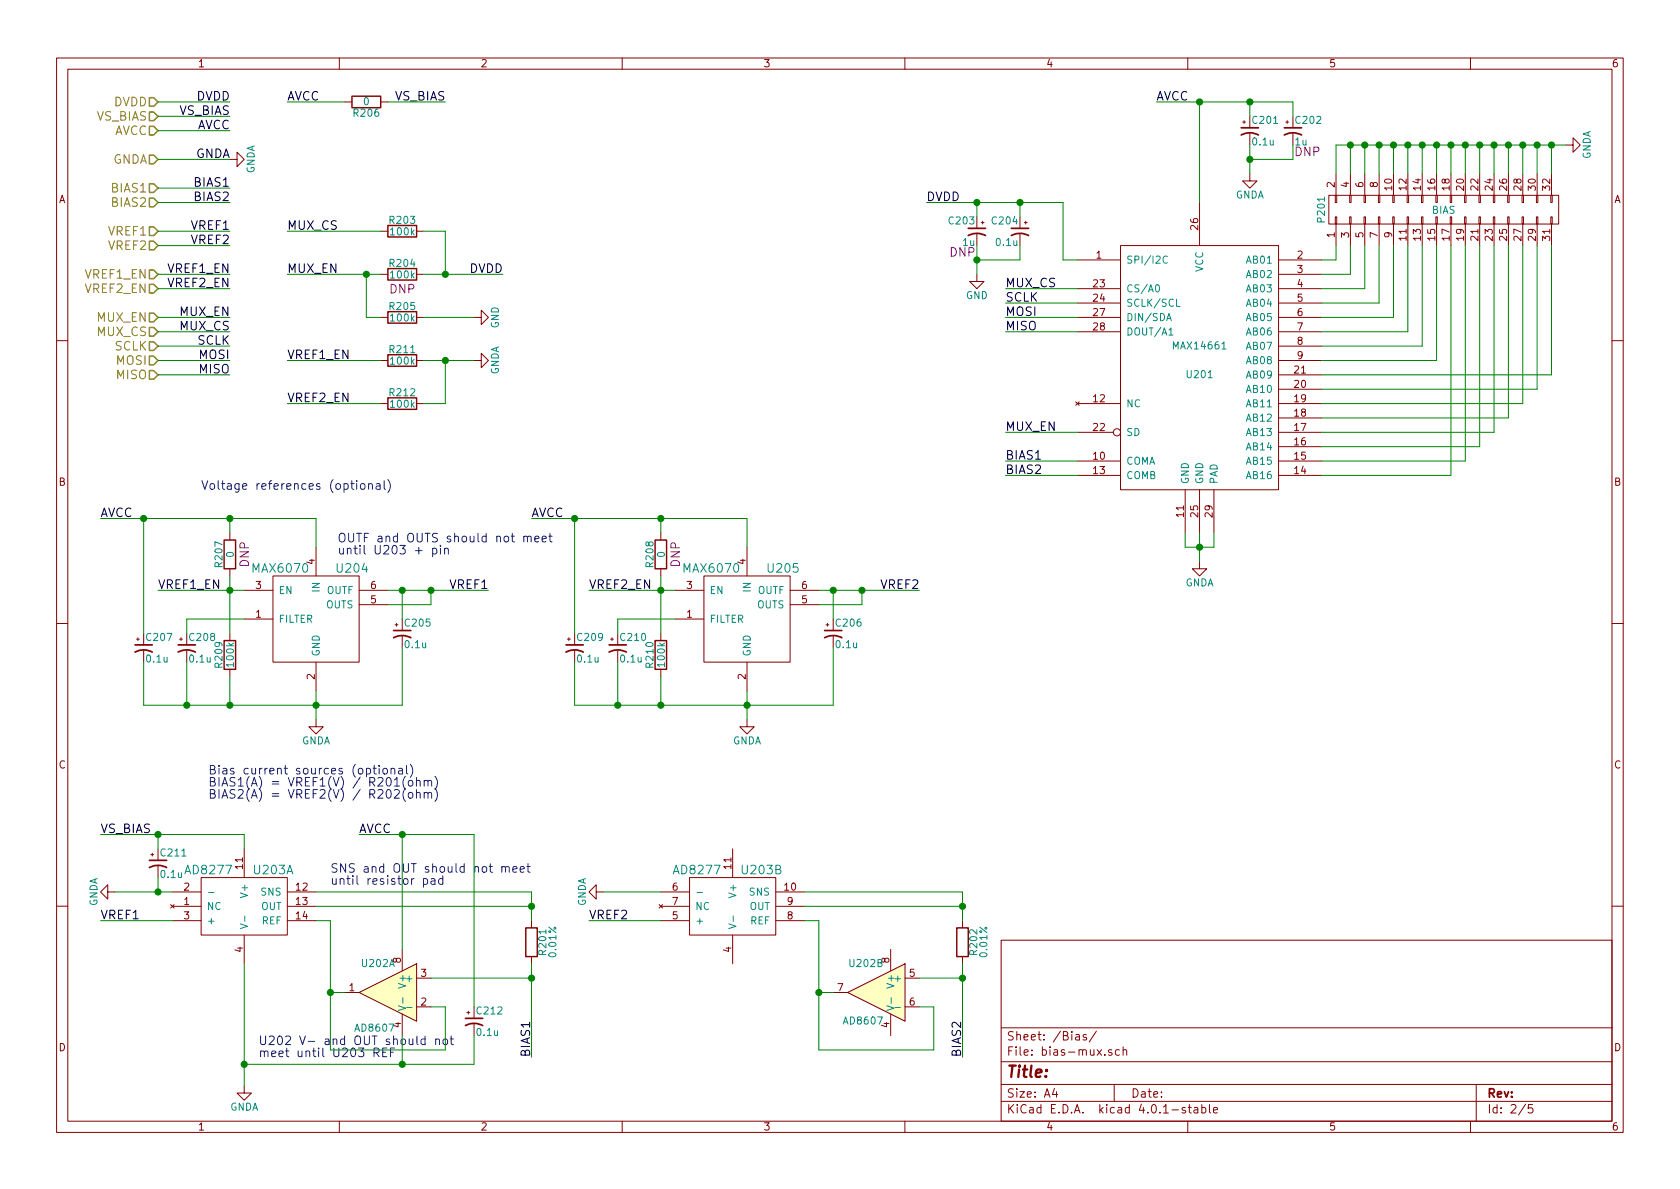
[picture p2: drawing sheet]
EESchema Schematic File Version 2
LIBS:power
LIBS:device
LIBS:transistors
LIBS:conn
LIBS:linear
LIBS:regul
LIBS:74xx
LIBS:cmos4000
LIBS:adc-dac
LIBS:memory
LIBS:xilinx
LIBS:microcontrollers
LIBS:dsp
LIBS:microchip
LIBS:analog_switches
LIBS:motorola
LIBS:texas
LIBS:intel
LIBS:audio
LIBS:interface
LIBS:digital-audio
LIBS:philips
LIBS:display
LIBS:cypress
LIBS:siliconi
LIBS:opto
LIBS:atmel
LIBS:contrib
LIBS:valves
LIBS:analog_devices
LIBS:stm32
LIBS:project
LIBS:maxim
LIBS:rfcom
LIBS:thermistor-measurement-board-cache
EELAYER 25 0
EELAYER END
$Descr A4 11693 8268
encoding utf-8
Sheet 2 5
Title ""
Date ""
Rev ""
Comp ""
Comment1 ""
Comment2 ""
Comment3 ""
Comment4 ""
$EndDescr
Text HLabel 1100 2300 0    60   Input ~ 0
MUX_CS
Text HLabel 1100 2400 0    60   Input ~ 0
SCLK
Text HLabel 1100 2500 0    60   Input ~ 0
MOSI
Text HLabel 1100 2600 0    60   Input ~ 0
MISO
Text HLabel 1100 2200 0    60   Input ~ 0
MUX_EN
Text HLabel 1100 1300 0    60   Input ~ 0
BIAS1
Text HLabel 1100 1400 0    60   Input ~ 0
BIAS2
Text HLabel 1100 900  0    60   Input ~ 0
AVCC
Text HLabel 1100 700  0    60   Input ~ 0
DVDD
Text HLabel 1100 1100 0    60   Input ~ 0
GNDA
Text Label 8050 700  0    60   ~ 0
AVCC
Text Label 6450 1400 0    60   ~ 0
DVDD
Text Label 7000 2000 0    60   ~ 0
MUX_CS
Text Label 7000 2100 0    60   ~ 0
SCLK
Text Label 7000 2300 0    60   ~ 0
MISO
Text Label 7000 2200 0    60   ~ 0
MOSI
Text Label 7000 3000 0    60   ~ 0
MUX_EN
Text Label 7000 3200 0    60   ~ 0
BIAS1
Text Label 7000 3300 0    60   ~ 0
BIAS2
$Comp
L GNDA #PWR08
U 1 1
P 8350 3900
F 0 "#PWR08" H 8350 3650 50  0001 C CNN
F 1 "GNDA" H 8350 3750 50  0000 C CNN
F 2 "" H 8350 3900 50  0000 C CNN
F 3 "" H 8350 3900 50  0000 C CNN
	1    8350 3900
	1    0    0    -1  
$EndComp
$Comp
L MAX14661 U201
U 1 1
P 8350 2500
F 0 "U201" H 8350 2400 50  0000 C CNN
F 1 "MAX14661" H 8350 2600 50  0000 C CNN
F 2 "project:Maxim_90-0035" H 8350 2500 50  0001 C CNN
F 3 "Beyond-the-rail 16:2 multiplexer" H 8350 2300 50  0001 C CNN
	1    8350 2500
	1    0    0    -1  
$EndComp
Text Label 1600 700  2    60   ~ 0
DVDD
Text Label 1600 900  2    60   ~ 0
AVCC
Text Label 1600 1100 2    60   ~ 0
GNDA
Text Label 1600 1300 2    60   ~ 0
BIAS1
Text Label 1600 1400 2    60   ~ 0
BIAS2
Text Label 1600 2200 2    60   ~ 0
MUX_EN
Text Label 1600 2300 2    60   ~ 0
MUX_CS
Text Label 1600 2400 2    60   ~ 0
SCLK
Text Label 1600 2500 2    60   ~ 0
MOSI
Text Label 1600 2600 2    60   ~ 0
MISO
$Comp
L GNDA #PWR09
U 1 1
P 1600 1100
F 0 "#PWR09" H 1600 850 50  0001 C CNN
F 1 "GNDA" H 1600 950 50  0000 C CNN
F 2 "" H 1600 1100 50  0000 C CNN
F 3 "" H 1600 1100 50  0000 C CNN
	1    1600 1100
	0    -1   -1   0   
$EndComp
$Comp
L GNDA #PWR010
U 1 1
P 10900 1000
F 0 "#PWR010" H 10900 750 50  0001 C CNN
F 1 "GNDA" H 10900 850 50  0000 C CNN
F 2 "" H 10900 1000 50  0000 C CNN
F 3 "" H 10900 1000 50  0000 C CNN
	1    10900 1000
	0    -1   -1   0   
$EndComp
$Comp
L CP1_Small C201
U 1 1
P 8700 900
F 0 "C201" H 8710 970 50  0000 L CNN
F 1 "0.1u" H 8710 820 50  0000 L CNN
F 2 "Capacitors_SMD:C_0402" H 8700 900 50  0001 C CNN
F 3 "" H 8700 900 50  0000 C CNN
	1    8700 900 
	1    0    0    -1  
$EndComp
$Comp
L GNDA #PWR011
U 1 1
P 8700 1200
F 0 "#PWR011" H 8700 950 50  0001 C CNN
F 1 "GNDA" H 8700 1050 50  0000 C CNN
F 2 "" H 8700 1200 50  0000 C CNN
F 3 "" H 8700 1200 50  0000 C CNN
	1    8700 1200
	1    0    0    -1  
$EndComp
$Comp
L CP1_Small C202
U 1 1
P 9000 900
F 0 "C202" H 9010 970 50  0000 L CNN
F 1 "1u" H 9010 820 50  0000 L CNN
F 2 "Capacitors_SMD:C_0603" H 9000 900 50  0001 C CNN
F 3 "" H 9000 900 50  0000 C CNN
F 4 "DNP" H 9100 750 60  0000 C CNN "Note"
	1    9000 900 
	1    0    0    -1  
$EndComp
$Comp
L R R205
U 1 1
P 2800 2200
F 0 "R205" V 2880 2200 50  0000 C CNN
F 1 "100k" V 2800 2200 50  0000 C CNN
F 2 "Resistors_SMD:R_0603" V 2730 2200 50  0001 C CNN
F 3 "" H 2800 2200 50  0000 C CNN
	1    2800 2200
	0    -1   -1   0   
$EndComp
$Comp
L R R204
U 1 1
P 2800 1900
F 0 "R204" V 2880 1900 50  0000 C CNN
F 1 "100k" V 2800 1900 50  0000 C CNN
F 2 "Resistors_SMD:R_0603" V 2730 1900 50  0001 C CNN
F 3 "" H 2800 1900 50  0000 C CNN
F 4 "DNP" V 2700 1900 60  0000 C CNN "Note"
	1    2800 1900
	0    1    -1   0   
$EndComp
Text Label 3500 1900 2    60   ~ 0
DVDD
Text Label 2000 1900 0    60   ~ 0
MUX_EN
$Comp
L R R203
U 1 1
P 2800 1600
F 0 "R203" V 2880 1600 50  0000 C CNN
F 1 "100k" V 2800 1600 50  0000 C CNN
F 2 "Resistors_SMD:R_0603" V 2730 1600 50  0001 C CNN
F 3 "" H 2800 1600 50  0000 C CNN
	1    2800 1600
	0    -1   -1   0   
$EndComp
Text Label 2000 1600 0    60   ~ 0
MUX_CS
$Comp
L CONN_02X16 P201
U 1 1
P 10050 1450
F 0 "P201" H 10050 2300 50  0000 C CNN
F 1 "BIAS" V 10050 1450 50  0000 C CNN
F 2 "Pin_Headers:Pin_Header_Straight_2x16" H 10050 350 50  0001 C CNN
F 3 "" H 10050 350 50  0000 C CNN
	1    10050 1450
	0    -1   -1   0   
$EndComp
$Comp
L CP1_Small C204
U 1 1
P 7100 1600
F 0 "C204" H 7110 1670 50  0000 L CNN
F 1 "0.1u" H 7110 1520 50  0000 L CNN
F 2 "Capacitors_SMD:C_0402" H 7100 1600 50  0001 C CNN
F 3 "" H 7100 1600 50  0000 C CNN
	1    7100 1600
	-1   0    0    -1  
$EndComp
$Comp
L CP1_Small C203
U 1 1
P 6800 1600
F 0 "C203" H 6810 1670 50  0000 L CNN
F 1 "1u" H 6810 1520 50  0000 L CNN
F 2 "Capacitors_SMD:C_0603" H 6800 1600 50  0001 C CNN
F 3 "" H 6800 1600 50  0000 C CNN
F 4 "DNP" H 6900 1450 60  0000 C CNN "Note"
	1    6800 1600
	-1   0    0    -1  
$EndComp
$Comp
L GND #PWR012
U 1 1
P 3300 2200
F 0 "#PWR012" H 3300 1950 50  0001 C CNN
F 1 "GND" H 3300 2050 50  0000 C CNN
F 2 "" H 3300 2200 50  0000 C CNN
F 3 "" H 3300 2200 50  0000 C CNN
	1    3300 2200
	0    -1   -1   0   
$EndComp
$Comp
L GND #PWR013
U 1 1
P 6800 1900
F 0 "#PWR013" H 6800 1650 50  0001 C CNN
F 1 "GND" H 6800 1750 50  0000 C CNN
F 2 "" H 6800 1900 50  0000 C CNN
F 3 "" H 6800 1900 50  0000 C CNN
	1    6800 1900
	1    0    0    -1  
$EndComp
$Comp
L LM358 U202
U 1 1
P 2700 6900
F 0 "U202" H 2650 7100 50  0000 L CNN
F 1 "AD8607" H 2650 6650 50  0000 L CNN
F 2 "Housings_SSOP:MSOP-8_3x3mm_Pitch0.65mm" H 2700 6900 50  0001 C CNN
F 3 "" H 2700 6900 50  0000 C CNN
	1    2700 6900
	-1   0    0    -1  
$EndComp
$Comp
L AD8277 U203
U 1 1
P 1700 6300
F 0 "U203" H 1900 6550 60  0000 C CNN
F 1 "AD8277" H 1450 6550 60  0000 C CNN
F 2 "Housings_SOIC:SOIC-14_3.9x8.7mm_Pitch1.27mm" H 1700 6250 60  0001 C CNN
F 3 "" H 1700 6250 60  0000 C CNN
	1    1700 6300
	1    0    0    -1  
$EndComp
$Comp
L R R201
U 1 1
P 3700 6550
F 0 "R201" V 3780 6550 50  0000 C CNN
F 1 "0.01%" V 3850 6550 50  0000 C CNN
F 2 "Resistors_SMD:R_0603" V 3630 6550 50  0001 C CNN
F 3 "" H 3700 6550 50  0000 C CNN
	1    3700 6550
	1    0    0    -1  
$EndComp
Text Label 3700 7350 1    60   ~ 0
BIAS1
Text Label 700  6400 0    60   ~ 0
VREF1
$Comp
L GNDA #PWR014
U 1 1
P 800 6200
F 0 "#PWR014" H 800 5950 50  0001 C CNN
F 1 "GNDA" H 800 6050 50  0000 C CNN
F 2 "" H 800 6200 50  0000 C CNN
F 3 "" H 800 6200 50  0000 C CNN
	1    800  6200
	0    1    1    0   
$EndComp
$Comp
L GNDA #PWR015
U 1 1
P 1700 7550
F 0 "#PWR015" H 1700 7300 50  0001 C CNN
F 1 "GNDA" H 1700 7400 50  0000 C CNN
F 2 "" H 1700 7550 50  0000 C CNN
F 3 "" H 1700 7550 50  0000 C CNN
	1    1700 7550
	1    0    0    -1  
$EndComp
Text Label 700  5800 0    60   ~ 0
VS_BIAS
$Comp
L LM358 U202
U 2 1
P 6100 6900
F 0 "U202" H 6050 7100 50  0000 L CNN
F 1 "AD8607" H 6050 6700 50  0000 L CNN
F 2 "Housings_SSOP:MSOP-8_3x3mm_Pitch0.65mm" H 6100 6900 50  0001 C CNN
F 3 "" H 6100 6900 50  0000 C CNN
	2    6100 6900
	-1   0    0    -1  
$EndComp
$Comp
L AD8277 U203
U 2 1
P 5100 6300
F 0 "U203" H 5300 6550 60  0000 C CNN
F 1 "AD8277" H 4850 6550 60  0000 C CNN
F 2 "Housings_SOIC:SOIC-14_3.9x8.7mm_Pitch1.27mm" H 5100 6250 60  0001 C CNN
F 3 "" H 5100 6250 60  0000 C CNN
	2    5100 6300
	1    0    0    -1  
$EndComp
$Comp
L R R202
U 1 1
P 6700 6550
F 0 "R202" V 6780 6550 50  0000 C CNN
F 1 "0.01%" V 6850 6550 50  0000 C CNN
F 2 "Resistors_SMD:R_0603" V 6630 6550 50  0001 C CNN
F 3 "" H 6700 6550 50  0000 C CNN
	1    6700 6550
	1    0    0    -1  
$EndComp
Text Label 6700 7350 1    60   ~ 0
BIAS2
Text Label 4100 6400 0    60   ~ 0
VREF2
$Comp
L GNDA #PWR016
U 1 1
P 4200 6200
F 0 "#PWR016" H 4200 5950 50  0001 C CNN
F 1 "GNDA" H 4200 6050 50  0000 C CNN
F 2 "" H 4200 6200 50  0000 C CNN
F 3 "" H 4200 6200 50  0000 C CNN
	1    4200 6200
	0    1    1    0   
$EndComp
Text Notes 1450 5550 0    60   ~ 0
Bias current sources (optional)\nBIAS1(A) = VREF1(V) / R201(ohm)\nBIAS2(A) = VREF2(V) / R202(ohm)
Text HLabel 1100 1600 0    60   Input ~ 0
VREF1
Text HLabel 1100 1700 0    60   Input ~ 0
VREF2
Text Label 1600 1600 2    60   ~ 0
VREF1
Text Label 1600 1700 2    60   ~ 0
VREF2
Text Notes 2300 6150 0    60   ~ 0
SNS and OUT should not meet\nuntil resistor pad
Text Label 1600 800  2    60   ~ 0
VS_BIAS
Text HLabel 1100 800  0    60   Input ~ 0
VS_BIAS
Text Label 3400 4100 2    60   ~ 0
VREF1
Text HLabel 1100 1900 0    60   Input ~ 0
VREF1_EN
Text HLabel 1100 2000 0    60   Input ~ 0
VREF2_EN
Text Label 1600 1900 2    60   ~ 0
VREF1_EN
Text Label 1600 2000 2    60   ~ 0
VREF2_EN
Text Notes 2350 3850 0    60   ~ 0
OUTF and OUTS should not meet\nuntil U203 + pin
$Comp
L CP1_Small C205
U 1 1
P 2800 4400
F 0 "C205" H 2810 4470 50  0000 L CNN
F 1 "0.1u" H 2810 4320 50  0000 L CNN
F 2 "Capacitors_SMD:C_0402" H 2800 4400 50  0001 C CNN
F 3 "" H 2800 4400 50  0000 C CNN
	1    2800 4400
	1    0    0    -1  
$EndComp
$Comp
L CP1_Small C208
U 1 1
P 1300 4500
F 0 "C208" H 1310 4570 50  0000 L CNN
F 1 "0.1u" H 1310 4420 50  0000 L CNN
F 2 "Capacitors_SMD:C_0402" H 1300 4500 50  0001 C CNN
F 3 "" H 1300 4500 50  0000 C CNN
	1    1300 4500
	1    0    0    -1  
$EndComp
$Comp
L CP1_Small C207
U 1 1
P 1000 4500
F 0 "C207" H 1010 4570 50  0000 L CNN
F 1 "0.1u" H 1010 4420 50  0000 L CNN
F 2 "Capacitors_SMD:C_0402" H 1000 4500 50  0001 C CNN
F 3 "" H 1000 4500 50  0000 C CNN
	1    1000 4500
	1    0    0    -1  
$EndComp
Text Label 1100 4100 0    60   ~ 0
VREF1_EN
$Comp
L R R207
U 1 1
P 1600 3850
F 0 "R207" V 1680 3850 50  0000 C CNN
F 1 "0" V 1600 3850 50  0000 C CNN
F 2 "Resistors_SMD:R_0402" V 1530 3850 50  0001 C CNN
F 3 "" H 1600 3850 50  0000 C CNN
F 4 "DNP" V 1500 3850 60  0000 C CNN "Note"
	1    1600 3850
	-1   0    0    1   
$EndComp
Text Notes 1400 3400 0    60   ~ 0
Voltage references (optional)
Text Label 700  3600 0    60   ~ 0
AVCC
$Comp
L R R209
U 1 1
P 1600 4550
F 0 "R209" V 1680 4550 50  0000 C CNN
F 1 "100k" V 1600 4550 50  0000 C CNN
F 2 "Resistors_SMD:R_0402" V 1530 4550 50  0001 C CNN
F 3 "" H 1600 4550 50  0000 C CNN
	1    1600 4550
	-1   0    0    1   
$EndComp
Text Label 6400 4100 2    60   ~ 0
VREF2
$Comp
L MAX6070 U205
U 1 1
P 5200 4300
F 0 "U205" H 5450 4650 60  0000 C CNN
F 1 "MAX6070" H 4950 4650 60  0000 C CNN
F 2 "project:Maxim_90-0175" H 5200 4400 60  0001 C CNN
F 3 "" H 5200 4400 60  0000 C CNN
	1    5200 4300
	1    0    0    -1  
$EndComp
$Comp
L CP1_Small C206
U 1 1
P 5800 4400
F 0 "C206" H 5810 4470 50  0000 L CNN
F 1 "0.1u" H 5810 4320 50  0000 L CNN
F 2 "Capacitors_SMD:C_0402" H 5800 4400 50  0001 C CNN
F 3 "" H 5800 4400 50  0000 C CNN
	1    5800 4400
	1    0    0    -1  
$EndComp
$Comp
L CP1_Small C210
U 1 1
P 4300 4500
F 0 "C210" H 4310 4570 50  0000 L CNN
F 1 "0.1u" H 4310 4420 50  0000 L CNN
F 2 "Capacitors_SMD:C_0402" H 4300 4500 50  0001 C CNN
F 3 "" H 4300 4500 50  0000 C CNN
	1    4300 4500
	1    0    0    -1  
$EndComp
$Comp
L CP1_Small C209
U 1 1
P 4000 4500
F 0 "C209" H 4010 4570 50  0000 L CNN
F 1 "0.1u" H 4010 4420 50  0000 L CNN
F 2 "Capacitors_SMD:C_0402" H 4000 4500 50  0001 C CNN
F 3 "" H 4000 4500 50  0000 C CNN
	1    4000 4500
	1    0    0    -1  
$EndComp
Text Label 4100 4100 0    60   ~ 0
VREF2_EN
$Comp
L R R208
U 1 1
P 4600 3850
F 0 "R208" V 4680 3850 50  0000 C CNN
F 1 "0" V 4600 3850 50  0000 C CNN
F 2 "Resistors_SMD:R_0402" V 4530 3850 50  0001 C CNN
F 3 "" H 4600 3850 50  0000 C CNN
F 4 "DNP" V 4500 3850 60  0000 C CNN "Note"
	1    4600 3850
	-1   0    0    1   
$EndComp
Text Label 3700 3600 0    60   ~ 0
AVCC
$Comp
L R R210
U 1 1
P 4600 4550
F 0 "R210" V 4680 4550 50  0000 C CNN
F 1 "100k" V 4600 4550 50  0000 C CNN
F 2 "Resistors_SMD:R_0402" V 4530 4550 50  0001 C CNN
F 3 "" H 4600 4550 50  0000 C CNN
	1    4600 4550
	-1   0    0    1   
$EndComp
$Comp
L GNDA #PWR017
U 1 1
P 2200 5000
F 0 "#PWR017" H 2200 4750 50  0001 C CNN
F 1 "GNDA" H 2200 4850 50  0000 C CNN
F 2 "" H 2200 5000 50  0000 C CNN
F 3 "" H 2200 5000 50  0000 C CNN
	1    2200 5000
	1    0    0    -1  
$EndComp
$Comp
L GNDA #PWR018
U 1 1
P 5200 5000
F 0 "#PWR018" H 5200 4750 50  0001 C CNN
F 1 "GNDA" H 5200 4850 50  0000 C CNN
F 2 "" H 5200 5000 50  0000 C CNN
F 3 "" H 5200 5000 50  0000 C CNN
	1    5200 5000
	1    0    0    -1  
$EndComp
$Comp
L MAX6070 U204
U 1 1
P 2200 4300
F 0 "U204" H 2450 4650 60  0000 C CNN
F 1 "MAX6070" H 1950 4650 60  0000 C CNN
F 2 "project:Maxim_90-0175" H 2200 4400 60  0001 C CNN
F 3 "" H 2200 4400 60  0000 C CNN
	1    2200 4300
	1    0    0    -1  
$EndComp
Text Notes 1800 7350 0    60   ~ 0
U202 V- and OUT should not\nmeet until U203 REF
$Comp
L CP1_Small C211
U 1 1
P 1100 6000
F 0 "C211" H 1110 6070 50  0000 L CNN
F 1 "0.1u" H 1110 5920 50  0000 L CNN
F 2 "Capacitors_SMD:C_0402" H 1100 6000 50  0001 C CNN
F 3 "" H 1100 6000 50  0000 C CNN
	1    1100 6000
	1    0    0    -1  
$EndComp
$Comp
L CP1_Small C212
U 1 1
P 3300 7100
F 0 "C212" H 3310 7170 50  0000 L CNN
F 1 "0.1u" H 3310 7020 50  0000 L CNN
F 2 "Capacitors_SMD:C_0402" H 3300 7100 50  0001 C CNN
F 3 "" H 3300 7100 50  0000 C CNN
	1    3300 7100
	1    0    0    -1  
$EndComp
Text Label 2500 5800 0    60   ~ 0
AVCC
Connection ~ 3000 4100
Wire Wire Line
	3000 4100 3000 4200
Wire Wire Line
	3000 4200 2700 4200
Wire Wire Line
	1600 2000 1100 2000
Wire Wire Line
	1600 1900 1100 1900
Wire Wire Line
	2700 4100 3400 4100
Wire Wire Line
	2500 5800 3300 5800
Wire Wire Line
	1100 800  1600 800 
Wire Wire Line
	1600 1700 1100 1700
Wire Wire Line
	1600 1600 1100 1600
Wire Wire Line
	6500 7000 6400 7000
Wire Wire Line
	6500 7300 6500 7000
Wire Wire Line
	4200 6200 4600 6200
Wire Wire Line
	4100 6400 4600 6400
Connection ~ 5700 6900
Wire Wire Line
	5700 7300 6500 7300
Wire Wire Line
	5700 6900 5800 6900
Wire Wire Line
	5700 6400 5700 7300
Wire Wire Line
	5600 6400 5700 6400
Connection ~ 6700 6300
Wire Wire Line
	6700 6200 5600 6200
Wire Wire Line
	6700 6300 5600 6300
Wire Wire Line
	6700 6200 6700 6400
Connection ~ 6700 6800
Wire Wire Line
	6700 6800 6400 6800
Wire Wire Line
	6700 6700 6700 7350
Wire Wire Line
	3100 7000 3000 7000
Wire Wire Line
	3100 7300 3100 7000
Wire Wire Line
	1700 5800 1700 5900
Wire Wire Line
	700  5800 1700 5800
Wire Wire Line
	2800 5800 2800 6600
Connection ~ 1700 7400
Wire Wire Line
	2800 7400 2800 7200
Wire Wire Line
	1700 7400 3300 7400
Wire Wire Line
	1700 6700 1700 7550
Wire Wire Line
	800  6200 1200 6200
Wire Wire Line
	700  6400 1200 6400
Connection ~ 2300 6900
Wire Wire Line
	2300 7300 3100 7300
Wire Wire Line
	2300 6900 2400 6900
Wire Wire Line
	2300 6400 2300 7300
Wire Wire Line
	2200 6400 2300 6400
Connection ~ 3700 6300
Wire Wire Line
	3700 6200 2200 6200
Wire Wire Line
	3700 6300 2200 6300
Wire Wire Line
	3700 6200 3700 6400
Connection ~ 3700 6800
Wire Wire Line
	3700 6800 3000 6800
Wire Wire Line
	3700 6700 3700 7350
Wire Wire Line
	10800 2600 10800 1700
Wire Wire Line
	10700 2700 10700 1700
Wire Wire Line
	10600 2800 10600 1700
Wire Wire Line
	10500 2900 10500 1700
Wire Wire Line
	10300 3100 10300 1700
Wire Wire Line
	10100 3300 10100 1700
Wire Wire Line
	10000 2500 10000 1700
Wire Wire Line
	9900 2400 9900 1700
Wire Wire Line
	9800 2300 9800 1700
Wire Wire Line
	9700 2200 9700 1700
Wire Wire Line
	9600 2100 9600 1700
Wire Wire Line
	9500 1700 9500 2000
Wire Wire Line
	9400 1900 9400 1700
Wire Wire Line
	9300 1800 9300 1700
Wire Wire Line
	9200 2600 10800 2600
Wire Wire Line
	9200 2700 10700 2700
Wire Wire Line
	9200 2800 10600 2800
Wire Wire Line
	9200 2900 10500 2900
Wire Wire Line
	9200 1800 9300 1800
Wire Wire Line
	9200 1900 9400 1900
Wire Wire Line
	9500 2000 9200 2000
Wire Wire Line
	9600 2100 9200 2100
Wire Wire Line
	9700 2200 9200 2200
Wire Wire Line
	9800 2300 9200 2300
Wire Wire Line
	9900 2400 9200 2400
Wire Wire Line
	10000 2500 9200 2500
Wire Wire Line
	9200 3100 10300 3100
Wire Wire Line
	9200 3300 10100 3300
Connection ~ 7100 1400
Wire Wire Line
	7400 1800 7500 1800
Wire Wire Line
	7400 1400 7400 1800
Connection ~ 6800 1800
Wire Wire Line
	7100 1800 6800 1800
Connection ~ 6800 1400
Wire Wire Line
	7100 1400 7100 1500
Wire Wire Line
	7100 1700 7100 1800
Wire Wire Line
	6800 1700 6800 1900
Wire Wire Line
	6450 1400 7400 1400
Wire Wire Line
	6800 1500 6800 1400
Wire Wire Line
	2650 1600 2000 1600
Connection ~ 3100 1900
Wire Wire Line
	3100 1600 3100 1900
Wire Wire Line
	2950 1600 3100 1600
Connection ~ 2550 1900
Wire Wire Line
	2550 2200 2550 1900
Wire Wire Line
	2650 2200 2550 2200
Wire Wire Line
	2950 1900 3500 1900
Wire Wire Line
	2950 2200 3300 2200
Wire Wire Line
	2000 1900 2650 1900
Connection ~ 8700 700 
Wire Wire Line
	9000 700  9000 800 
Connection ~ 8700 1100
Wire Wire Line
	9000 1100 9000 1000
Wire Wire Line
	8700 1100 9000 1100
Wire Wire Line
	8700 1000 8700 1200
Connection ~ 8350 700 
Wire Wire Line
	8700 700  8700 800 
Connection ~ 9400 1000
Connection ~ 9500 1000
Connection ~ 9600 1000
Connection ~ 9700 1000
Connection ~ 9800 1000
Connection ~ 9900 1000
Connection ~ 10000 1000
Connection ~ 10100 1000
Connection ~ 10200 1000
Connection ~ 10300 1000
Connection ~ 10400 1000
Connection ~ 10500 1000
Connection ~ 10600 1000
Connection ~ 10700 1000
Connection ~ 10800 1000
Wire Wire Line
	9300 1000 10900 1000
Wire Wire Line
	10800 1000 10800 1200
Wire Wire Line
	10700 1000 10700 1200
Wire Wire Line
	10600 1000 10600 1200
Wire Wire Line
	10500 1000 10500 1200
Wire Wire Line
	10400 1000 10400 1200
Wire Wire Line
	10300 1000 10300 1200
Wire Wire Line
	10200 1000 10200 1200
Wire Wire Line
	10100 1000 10100 1200
Wire Wire Line
	10000 1000 10000 1200
Wire Wire Line
	9900 1000 9900 1200
Wire Wire Line
	9800 1000 9800 1200
Wire Wire Line
	9700 1000 9700 1200
Wire Wire Line
	9600 1000 9600 1200
Wire Wire Line
	9500 1000 9500 1200
Wire Wire Line
	9400 1200 9400 1000
Wire Wire Line
	9300 1200 9300 1000
Wire Wire Line
	1600 1400 1100 1400
Wire Wire Line
	1600 1300 1100 1300
Wire Wire Line
	1600 2200 1100 2200
Wire Wire Line
	1600 2600 1100 2600
Wire Wire Line
	1100 2500 1600 2500
Wire Wire Line
	1600 2400 1100 2400
Wire Wire Line
	1600 2300 1100 2300
Wire Wire Line
	1600 1100 1100 1100
Wire Wire Line
	1600 900  1100 900 
Wire Wire Line
	1100 700  1600 700 
Connection ~ 8350 3800
Wire Wire Line
	8450 3800 8450 3700
Wire Wire Line
	8350 3700 8350 3900
Wire Wire Line
	8250 3800 8450 3800
Wire Wire Line
	8250 3700 8250 3800
Wire Wire Line
	7500 3200 7000 3200
Wire Wire Line
	7000 3300 7500 3300
Wire Wire Line
	7000 3000 7500 3000
Wire Wire Line
	7000 2300 7500 2300
Wire Wire Line
	7000 2200 7500 2200
Wire Wire Line
	7000 2100 7500 2100
Wire Wire Line
	7000 2000 7500 2000
Wire Wire Line
	8350 700  8350 1400
Wire Wire Line
	8050 700  9000 700 
Wire Wire Line
	1100 4100 1700 4100
Wire Wire Line
	700  3600 2200 3600
Wire Wire Line
	2200 3600 2200 3800
Wire Wire Line
	1300 4400 1300 4300
Wire Wire Line
	1300 4300 1700 4300
Wire Wire Line
	1000 4400 1000 3600
Wire Wire Line
	1000 4600 1000 4900
Wire Wire Line
	1000 4900 2800 4900
Wire Wire Line
	2200 4800 2200 5000
Wire Wire Line
	1300 4600 1300 4900
Connection ~ 1300 4900
Wire Wire Line
	2800 4900 2800 4500
Connection ~ 2200 4900
Wire Wire Line
	2800 4300 2800 4100
Connection ~ 2800 4100
Wire Wire Line
	1600 4000 1600 4400
Connection ~ 1600 4100
Wire Wire Line
	1600 3600 1600 3700
Connection ~ 1600 3600
Connection ~ 1000 3600
Wire Wire Line
	1600 4700 1600 4900
Connection ~ 1600 4900
Connection ~ 6000 4100
Wire Wire Line
	6000 4100 6000 4200
Wire Wire Line
	6000 4200 5700 4200
Wire Wire Line
	5700 4100 6400 4100
Wire Wire Line
	4100 4100 4700 4100
Wire Wire Line
	3700 3600 5200 3600
Wire Wire Line
	5200 3600 5200 3800
Wire Wire Line
	4300 4400 4300 4300
Wire Wire Line
	4300 4300 4700 4300
Wire Wire Line
	4000 4400 4000 3600
Wire Wire Line
	4000 4600 4000 4900
Wire Wire Line
	4000 4900 5800 4900
Wire Wire Line
	5200 4800 5200 5000
Wire Wire Line
	4300 4600 4300 4900
Connection ~ 4300 4900
Wire Wire Line
	5800 4900 5800 4500
Connection ~ 5200 4900
Wire Wire Line
	5800 4300 5800 4100
Connection ~ 5800 4100
Wire Wire Line
	4600 4000 4600 4400
Connection ~ 4600 4100
Wire Wire Line
	4600 3600 4600 3700
Connection ~ 4600 3600
Connection ~ 4000 3600
Wire Wire Line
	4600 4700 4600 4900
Connection ~ 4600 4900
Wire Wire Line
	1100 5900 1100 5800
Connection ~ 1100 5800
Wire Wire Line
	1100 6100 1100 6200
Connection ~ 1100 6200
Wire Wire Line
	9200 3200 10200 3200
Wire Wire Line
	10200 3200 10200 1700
Wire Wire Line
	9200 3000 10400 3000
Wire Wire Line
	10400 3000 10400 1700
Wire Wire Line
	3300 7400 3300 7200
Connection ~ 2800 7400
Wire Wire Line
	3300 5800 3300 7000
Connection ~ 2800 5800
Wire Wire Line
	2400 700  2000 700 
Wire Wire Line
	2700 700  3100 700 
$Comp
L R R206
U 1 1
P 2550 700
F 0 "R206" V 2630 700 50  0000 C CNN
F 1 "0" V 2550 700 50  0000 C CNN
F 2 "Resistors_SMD:R_0402" V 2480 700 50  0001 C CNN
F 3 "" H 2550 700 50  0000 C CNN
	1    2550 700 
	0    1    1    0   
$EndComp
Text Label 3100 700  2    60   ~ 0
VS_BIAS
Text Label 2000 700  0    60   ~ 0
AVCC
$Comp
L R R211
U 1 1
P 2800 2500
F 0 "R211" V 2880 2500 50  0000 C CNN
F 1 "100k" V 2800 2500 50  0000 C CNN
F 2 "Resistors_SMD:R_0402" V 2730 2500 50  0001 C CNN
F 3 "" H 2800 2500 50  0000 C CNN
	1    2800 2500
	0    -1   -1   0   
$EndComp
$Comp
L R R212
U 1 1
P 2800 2800
F 0 "R212" V 2880 2800 50  0000 C CNN
F 1 "100k" V 2800 2800 50  0000 C CNN
F 2 "Resistors_SMD:R_0402" V 2730 2800 50  0001 C CNN
F 3 "" H 2800 2800 50  0000 C CNN
	1    2800 2800
	0    -1   -1   0   
$EndComp
Wire Wire Line
	3100 2800 2950 2800
Wire Wire Line
	2950 2500 3300 2500
Connection ~ 3100 2500
Text Label 2000 2500 0    60   ~ 0
VREF1_EN
Wire Wire Line
	2000 2500 2650 2500
Text Label 2000 2800 0    60   ~ 0
VREF2_EN
Wire Wire Line
	2000 2800 2650 2800
$Comp
L GNDA #PWR019
U 1 1
P 3300 2500
F 0 "#PWR019" H 3300 2250 50  0001 C CNN
F 1 "GNDA" H 3300 2350 50  0000 C CNN
F 2 "" H 3300 2500 50  0000 C CNN
F 3 "" H 3300 2500 50  0000 C CNN
	1    3300 2500
	0    -1   -1   0   
$EndComp
Wire Wire Line
	3100 2500 3100 2800
$EndSCHEMATC
